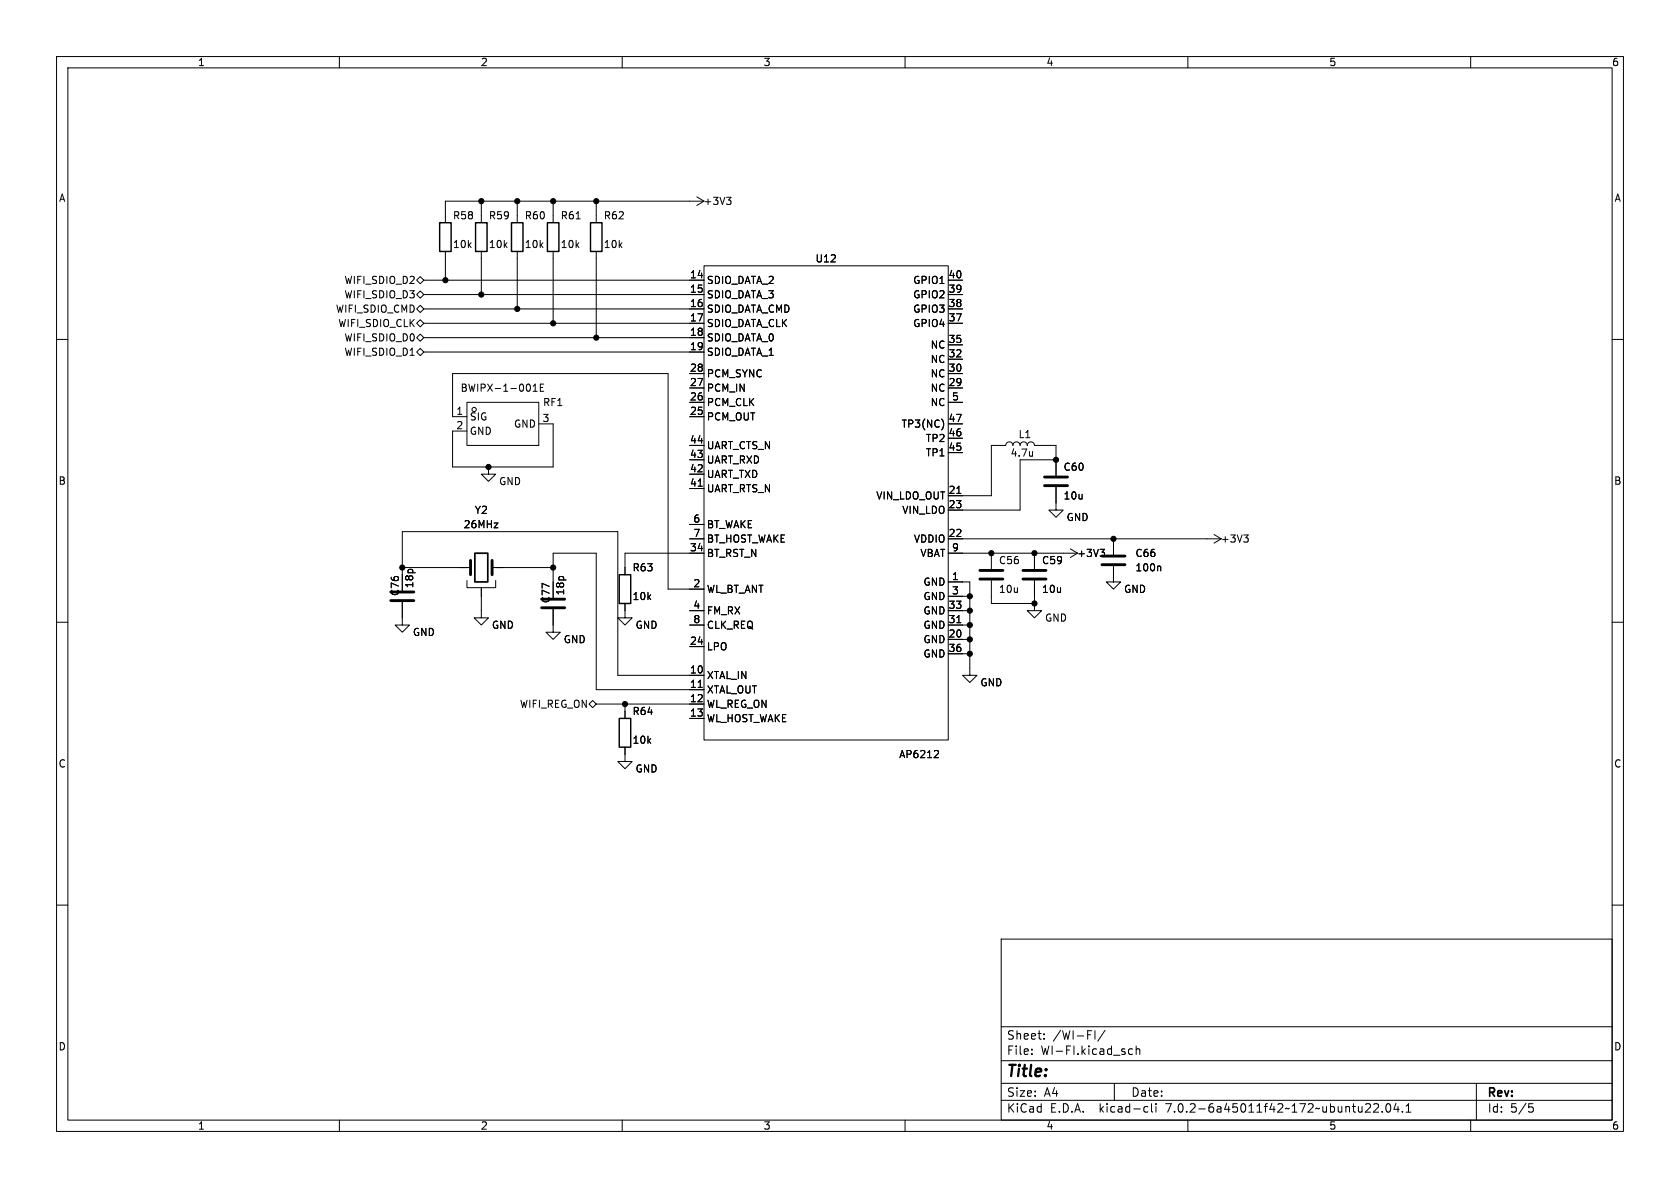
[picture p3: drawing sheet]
<svg xmlns="http://www.w3.org/2000/svg" width="297mm" height="210mm" viewBox="0 0 297 210" stroke-linecap="round" stroke-linejoin="round" font-family="sans-serif">
<g fill="none" stroke="#000" stroke-width=".18">
<path d="M10 10h277v190h-277zM12 12h273v186h-273zM60 10v2M110 10v2M160 10v2M210 10v2M260 10v2M85.1 35.6v3.8M91.4 35.6v3.8M97.8 35.6v3.8M105.4 35.6v3.8M123.2 34.8l1.3 .8"/>
<path d="M124.5 35.6h-45.8v3.8M124.5 35.6l-1.3 .7M128.4 34.9h.8l-.4 .5M129 35.4l.2 .2v.3l-.2 .2M10 60h2M73.7 59.7l.6-.6 .6 .6-.6 .6zM73.7 49.5l.6-.6 .6 .6-.6 .7zM73.7 57.2l.6-.7 .6 .7-.6 .6zM73.7 54.6l.6-.6 .6 .6-.6 .6zM74.3 51.4l.6 .7-.6 .6-.6-.6zM74.9 49.5h49.6M74.9 52.1h49.6"/>
<path d="M74.9 54.6h49.6M74.9 57.2h49.6M74.9 59.7h49.6M78.7 44.5v5M85.1 44.5v7.6M91.4 44.5v10.1M97.8 44.5v12.7M105.4 44.5v15.2M124.5 47h43.1v83.8h-43.1zM167.6 49.5h2.6M167.6 52.1h2.6M167.6 54.6h2.6"/>
<path d="M167.6 57.2h2.6M285 60h2M73.7 62.2l.6-.6 .6 .6-.6 .7zM74.9 62.2h49.6M82.5 71.1h12.7v7.6h-12.7zM82.5 73.7h-2.5v-7.7h38.1v38.1h6.4M94.3 69.2h.7M94.3 68.3l.3-.4v1.3M95.2 74.9h2.6v7.7h-17.8v-6.4h2.5M95.5 68.5h.4M96.1 67.9h-.6v1.3h.6M121.9 73.7h2.6"/>
<path d="M121.9 78.7h2.6M121.9 71.1h2.6M121.9 68.6h2.6M121.9 66h2.6M166.7 74.4l.1 .5-.1 .7M167.6 74.9h2.6M167.6 71.1h2.6M167.6 68.6h2.6M167.6 66h2.6M167.6 63.5h2.6M167.6 61h2.6M167.6 77.5h2.6"/>
<path d="M82.2 92.1l.5-.1 .2 .4-.7 .9h.7M84 92l-.3 .1a.85 .85 0 0 0 0 1.2l.4-.1 .1-.4-.3-.3-.4 .1-.1 .2M84.7 93.3v-1.3l.4 .9 .4-.9v1.3M86.1 92v1.3M86.1 92.6h.8M86.4 82.6v1.2h1.2l-1.2 1.3-1.3-1.3h1.3M86.9 92v1.3M87.4 92.5h.6l-.6 .8h.6M121.9 95.3h2.6M121.9 86.4h2.6M121.9 83.8h2.6M121.9 81.3h2.6"/>
<path d="M121.9 92.7h2.6M123.4 86h.8M124.5 97.8h-14v3.8M167.6 95.3h48.3M167.6 97.8h22.9M167.6 80h2.6M169.2 87.2h.7M175.3 97.8v2.8M182.9 97.8v2.8M186.7 86.1v4.1h1.3l-1.3 1.2-1.3-1.2h1.3M186.7 84.1v-5.4h-3.8a.64 .64 0 0 0-.7-.6 .64 .64 0 0 0-.6 .6 .64 .64 0 0 0-.6-.6 .64 .64 0 0 0-.7 .6 .64 .64 0 0 0-.6-.6 .64 .64 0 0 0-.6 .6 .64 .64 0 0 0-.7-.6 .64 .64 0 0 0-.6 .6h-2.5v8.9h-7.7M186.7 81.3h-6.4v8.9h-12.7"/>
<path d="M189.2 97l1.3 .8M190.5 97.8l-1.3 .8M194.5 97.1h.8l-.5 .5M195 97.6l.3 .2v.3l-.3 .3M196.8 95.3v2.7M214.6 94.5l1.3 .8M215.9 95.3l-1.3 .7M219.9 94.6h.8l-.5 .5M220.4 95.1l.3 .2v.3l-.3 .2M10 110h2M71.1 106.4v4.1h1.3l-1.3 1.3-1.3-1.3h1.3M71.1 104.4v-10.4h38.1v25.4h15.3"/>
<path d="M71.1 100.3h12.1M82.5 102.6v1.3h5.1v-1.3M85.1 103.9v5.3h1.3l-1.3 1.3-1.3-1.3h1.3M87 100.3h10.8M97.8 107.7v4.1h1.3l-1.3 1.2-1.3-1.2h1.3M97.8 105.7v-7.9h7.6v24.1h19.1M110.5 106.7v2.5h1.3l-1.3 1.3-1.3-1.3h1.3M121.9 114.3h2.6M121.9 110.5h2.6M121.9 108h2.6M167.6 102.9h3.8v16.5h1.3l-1.3 1.3-1.2-1.3h1.2M167.6 113h3.8"/>
<path d="M167.6 105.4h3.8M167.6 110.5h3.8M167.6 108h3.8M167.6 115.6h3.8M169.2 110.1h.7M175.3 102.6v4.1h7.6M182.9 106.7v1.3h1.2l-1.2 1.2-1.3-1.2h1.3M182.9 102.6v4.1M196.8 100.1v2.8h-1.2l1.2 1.2 1.3-1.2h-1.3v-1.3M205 100.1l.2 .2v.6M285 110h2M104.1 124.5l.7-.7 .6 .7-.6 .6z"/>
<path d="M105.4 124.5h19.1M110.5 132.1v2.5h1.3l-1.3 1.3-1.3-1.3h1.3M110.5 124.5v2.5M121.9 127h2.6M123.4 121.5h.8M165.7 132.7l.2 .2v.3l-.8 .7h.8M10 160h2M285 160h2M177 166h108v32h-108zM60 198v2M110 198v2M160 198v2"/>
<path d="M177 194.5h108M177 191.5h108M177 187.5h108M177 181.5h108M182.4 186.3v.1M182.4 185.5v.1M184.6 183.6v.1M184.6 182.8v.1M193.6 182.2v1.5M195.4 182.1l-1.3 2M197 191.5v3M199.6 186.3l.2 .1 .4-.1"/>
<path d="M200.2 185.5l-.4-.1-.2 .1M200.9 185.5l.2-.1 .3 .1 .1 .9M200.9 184.9v1.5M202.5 195.6l.4 .1M202.9 196.5l-.4 .1M203.6 195.1v1.3l.2 .2M204.4 195.1v.1M204.4 195.6v1M210 198v2M242.1 195.2l.2 .2-.1 .3-.8 .9h.9M242.9 195.2l.5-.1 .2 .1 .1 .3-.9 1.1h.9M244.4 196.5v.1"/>
<path d="M245.2 195.2l.2-.1a.81 .81 0 0 1 .5 .6 .81 .81 0 0 1-.3 .8l-.1 .1a.81 .81 0 0 1-.6-.6 .81 .81 0 0 1 .3-.8zM246.8 195l-.4 1.1h1M247.1 195.6v1M247.9 196.5v.1M248.6 196.6h.8M248.6 195.5l.4-.4v1.5M260 198v2M261 191.5v6.5M270.3 195.1h.7M270.4 195.7h.4l.3 .3-.2 .5-.5 .1"/>
<circle cx="83.8" cy="72.4" r=".38"/>
</g>
<path d="M77.7 39.4h2.1v5.1h-2.1zM84.1 39.4h2v5.1h-2zM90.4 39.4h2.1v5.1h-2.1zM96.8 39.4h2v5.1h-2zM104.4 39.4h2v5.1h-2zM109.5 101.6h2v5.1h-2zM109.5 127h2v5.1h-2z" fill="none" stroke="#000" stroke-width=".25"/>
<g fill="none" stroke="#000" stroke-width=".51">
<path d="M83.2 99.1v2.5M87 99.1v2.5M184.7 85.9h4M184.7 84.3h4M194.8 99.8h4.1M194.8 98.3h4.1M69.1 104.6h4.1M69.1 106.2h4.1M95.8 105.9h4M95.8 107.4h4M173.2 102.4h4.1M173.2 100.8h4.1"/>
<path d="M180.8 102.4h4.1M180.8 100.8h4.1"/>
</g>
<path d="M83.9 97.8h2.3v5.1h-2.3z" fill="none" stroke="#000" stroke-width=".3"/>
<g fill="#000" stroke="#000" stroke-width=".18">
<circle cx="85.1" cy="35.6" r=".46"/>
<circle cx="91.4" cy="35.6" r=".46"/>
<circle cx="97.8" cy="35.6" r=".46"/>
<circle cx="105.4" cy="35.6" r=".46"/>
<circle cx="78.7" cy="49.5" r=".46"/>
<circle cx="85.1" cy="52.1" r=".46"/>
<circle cx="91.4" cy="54.6" r=".46"/>
<circle cx="97.8" cy="57.2" r=".46"/>
<circle cx="105.4" cy="59.7" r=".46"/>
<circle cx="86.4" cy="82.6" r=".46"/>
<circle cx="175.3" cy="97.8" r=".46"/>
<circle cx="182.9" cy="97.8" r=".46"/>
<circle cx="186.7" cy="81.3" r=".46"/>
<circle cx="196.8" cy="95.3" r=".46"/>
<circle cx="71.1" cy="100.3" r=".46"/>
<circle cx="97.8" cy="100.3" r=".46"/>
<circle cx="171.4" cy="115.6" r=".46"/>
<circle cx="171.4" cy="110.5" r=".46"/>
<circle cx="171.4" cy="113" r=".46"/>
<circle cx="171.4" cy="108" r=".46"/>
<circle cx="171.4" cy="105.4" r=".46"/>
<circle cx="182.9" cy="106.7" r=".46"/>
<circle cx="110.5" cy="124.5" r=".46"/>
</g>
<text font-size="2.8" x="178" y="190.8">Title:</text>
<g font-size="2.1">
<text x="178" y="183.9">Sheet:</text>
<text x="186.2" y="183.9">/WI-FI/</text>
<text x="178" y="186.6">File:</text>
<text x="184" y="186.6">WI-FI.kicad_sch</text>
<text x="178" y="196.8">KiCad</text>
<text x="178" y="194">Size:</text>
<text x="184.6" y="194">A4</text>
<text x="185.7" y="196.8">E.D.A.</text>
<text x="194.4" y="196.8">kicad-cli</text>
<text x="200" y="194">Date:</text>
<text x="206.2" y="196.8">7.0.2-6a45011f42~172~ubuntu22.04.1</text>
<text x="263" y="194.2">Rev:</text>
<text x="263" y="196.8">Id:</text>
<text x="267" y="196.8">5/5</text>
</g>
<g font-size="1.8">
<text x="35" y="11.8">1</text>
<text x="85" y="11.8">2</text>
<text x="135" y="11.8">3</text>
<text x="185" y="11.8">4</text>
<text x="235" y="11.8">5</text>
<text x="285" y="11.8">6</text>
<text x="10.4" y="35.8">A</text>
<text x="285.4" y="35.8">A</text>
<text x="80" y="38.9">R58</text>
<text x="86.4" y="38.9">R59</text>
<text x="92.7" y="38.9">R60</text>
<text x="99.1" y="38.9">R61</text>
<text x="106.7" y="38.9">R62</text>
<text x="124.3" y="36.4">+3V3</text>
<text x="80" y="44">10k</text>
<text x="86.4" y="44">10k</text>
<text x="92.7" y="44">10k</text>
<text x="99.1" y="44">10k</text>
<text x="106.7" y="44">10k</text>
<text x="144.1" y="46.5">U12</text>
<text x="60.8" y="50.4">WIFI_SDIO_D2</text>
<text x="60.8" y="52.9">WIFI_SDIO_D3</text>
<text x="121.9" y="49.3">14</text>
<text x="121.9" y="51.8">15</text>
<text x="125" y="50.4">SDIO_DATA_2</text>
<text x="125" y="52.9">SDIO_DATA_3</text>
<text x="161.3" y="52.9">GPIO2</text>
<text x="161.3" y="50.4">GPIO1</text>
<text x="167.6" y="51.8">39</text>
<text x="167.6" y="49.3">40</text>
<text x="59.3" y="55.4">WIFI_SDIO_CMD</text>
<text x="59.7" y="58">WIFI_SDIO_CLK</text>
<text x="121.9" y="54.4">16</text>
<text x="121.9" y="56.9">17</text>
<text x="121.9" y="59.4">18</text>
<text x="125" y="55.4">SDIO_DATA_CMD</text>
<text x="125" y="58">SDIO_DATA_CLK</text>
<text x="161.3" y="58">GPIO4</text>
<text x="161.3" y="55.4">GPIO3</text>
<text x="167.6" y="56.9">37</text>
<text x="167.6" y="54.4">38</text>
<text x="60.8" y="60.5">WIFI_SDIO_D0</text>
<text x="60.8" y="63.1">WIFI_SDIO_D1</text>
<text x="121.9" y="62">19</text>
<text x="121.9" y="65.8">28</text>
<text x="125" y="60.5">SDIO_DATA_0</text>
<text x="125" y="63.1">SDIO_DATA_1</text>
<text x="164.4" y="64.3">NC</text>
<text x="164.4" y="61.8">NC</text>
<text x="167.6" y="65.8">30</text>
<text x="167.6" y="63.2">32</text>
<text x="167.6" y="60.7">35</text>
<text x="81.4" y="69.4">BWIPX-1-001E</text>
<text x="95.9" y="71.9">RF1</text>
<text x="121.9" y="70.9">26</text>
<text x="121.9" y="68.3">27</text>
<text x="125" y="71.9">PCM_CLK</text>
<text x="125" y="69.4">PCM_IN</text>
<text x="125" y="66.9">PCM_SYNC</text>
<text x="164.4" y="69.4">NC</text>
<text x="164.4" y="66.9">NC</text>
<text x="164.4" y="71.9">NC</text>
<text x="167.6" y="68.3">29</text>
<text x="168.2" y="70.9">5</text>
<text x="80.6" y="73.4">1</text>
<text x="80.6" y="75.9">2</text>
<text x="83.1" y="74.5">SIG</text>
<text x="83.1" y="77">GND</text>
<text x="90.7" y="75.8">GND</text>
<text x="95.9" y="74.7">3</text>
<text x="121.9" y="73.4">25</text>
<text x="125" y="74.5">PCM_OUT</text>
<text x="159.3" y="75.8">TP3(NC)</text>
<text x="167.6" y="77.2">46</text>
<text x="167.6" y="74.7">47</text>
<text x="180" y="77.6">L1</text>
<text x="121.9" y="83.6">42</text>
<text x="121.9" y="81">43</text>
<text x="121.9" y="78.5">44</text>
<text x="125" y="82.1">UART_RXD</text>
<text x="125" y="79.6">UART_CTS_N</text>
<text x="163.6" y="80.8">TP1</text>
<text x="163.6" y="78.3">TP2</text>
<text x="167.6" y="79.8">45</text>
<text x="178.6" y="80.9">4.7u</text>
<text x="188" y="83.4">C60</text>
<text x="10.3" y="85.8">B</text>
<text x="88.2" y="85.9">GND</text>
<text x="121.9" y="86.1">41</text>
<text x="125" y="87.2">UART_RTS_N</text>
<text x="125" y="84.6">UART_TXD</text>
<text x="154.8" y="88.5">VIN_LDO_OUT</text>
<text x="167.6" y="87.4">21</text>
<text x="167.6" y="89.9">23</text>
<text x="188" y="88.5">10u</text>
<text x="285.3" y="85.8">B</text>
<text x="83.9" y="91">Y2</text>
<text x="122.5" y="92.5">6</text>
<text x="122.5" y="95">7</text>
<text x="125" y="93.5">BT_WAKE</text>
<text x="159.4" y="91">VIN_LDO</text>
<text x="167.6" y="95">22</text>
<text x="188.5" y="92.3">GND</text>
<text x="111.8" y="101.2">R63</text>
<text x="121.9" y="97.5">34</text>
<text x="125" y="98.6">BT_RST_N</text>
<text x="125" y="96.1">BT_HOST_WAKE</text>
<text x="161.4" y="96.1">VDDIO</text>
<text x="162.6" y="98.6">VBAT</text>
<text x="168.2" y="97.5">9</text>
<text x="176.5" y="99.9">C56</text>
<text x="184.2" y="99.9">C59</text>
<text x="190.4" y="98.6">+3V3</text>
<text x="200.7" y="98.6">C66</text>
<text x="200.7" y="101.2">100n</text>
<text x="215.8" y="96.1">+3V3</text>
<text x="70.7" y="105.4" transform="rotate(-90 70.7 105.4)">C76</text>
<text x="73.2" y="104" transform="rotate(-90 73.2 104)">18p</text>
<text x="97.3" y="106.7" transform="rotate(-90 97.3 106.7)">C77</text>
<text x="99.9" y="105.3" transform="rotate(-90 99.9 105.3)">18p</text>
<text x="111.8" y="106.2">10k</text>
<text x="122.5" y="103.9">2</text>
<text x="122.5" y="107.7">4</text>
<text x="125" y="105">WL_BT_ANT</text>
<text x="163.1" y="103.7">GND</text>
<text x="163.1" y="106.2">GND</text>
<text x="167.6" y="107.7">33</text>
<text x="168.2" y="102.6">1</text>
<text x="168.2" y="105.2">3</text>
<text x="176.5" y="105">10u</text>
<text x="184.2" y="105">10u</text>
<text x="198.7" y="105">GND</text>
<text x="72.9" y="112.6">GND</text>
<text x="86.9" y="111.3">GND</text>
<text x="99.6" y="113.9">GND</text>
<text x="112.3" y="111.3">GND</text>
<text x="122.5" y="110.2">8</text>
<text x="125" y="108.8">FM_RX</text>
<text x="125" y="111.3">CLK_REQ</text>
<text x="163.1" y="113.9">GND</text>
<text x="163.1" y="111.3">GND</text>
<text x="163.1" y="108.8">GND</text>
<text x="167.6" y="112.8">20</text>
<text x="167.6" y="110.2">31</text>
<text x="184.7" y="110">GND</text>
<text x="121.9" y="119.1">10</text>
<text x="121.9" y="114">24</text>
<text x="125" y="115.1">LPO</text>
<text x="163.1" y="116.4">GND</text>
<text x="167.6" y="115.3">36</text>
<text x="91.8" y="125.3">WIFI_REG_ON</text>
<text x="121.9" y="121.7">11</text>
<text x="121.9" y="124.2">12</text>
<text x="125" y="120.2">XTAL_IN</text>
<text x="125" y="122.7">XTAL_OUT</text>
<text x="125" y="125.3">WL_REG_ON</text>
<text x="173.3" y="121.5">GND</text>
<text x="111.8" y="126.6">R64</text>
<text x="111.8" y="131.6">10k</text>
<text x="121.9" y="126.7">13</text>
<text x="125" y="127.8">WL_HOST_WAKE</text>
<text x="10.3" y="135.8">C</text>
<text x="112.3" y="136.7">GND</text>
<text x="158.9" y="134.2">AP6212</text>
<text x="285.3" y="135.8">C</text>
<text x="10.3" y="185.8">D</text>
<text x="285.3" y="185.8">D</text>
<text x="35" y="199.8">1</text>
<text x="85" y="199.8">2</text>
<text x="135" y="199.8">3</text>
<text x="185" y="199.8">4</text>
<text x="235" y="199.8">5</text>
<text x="285" y="199.8">6</text>
</g>
</svg>
